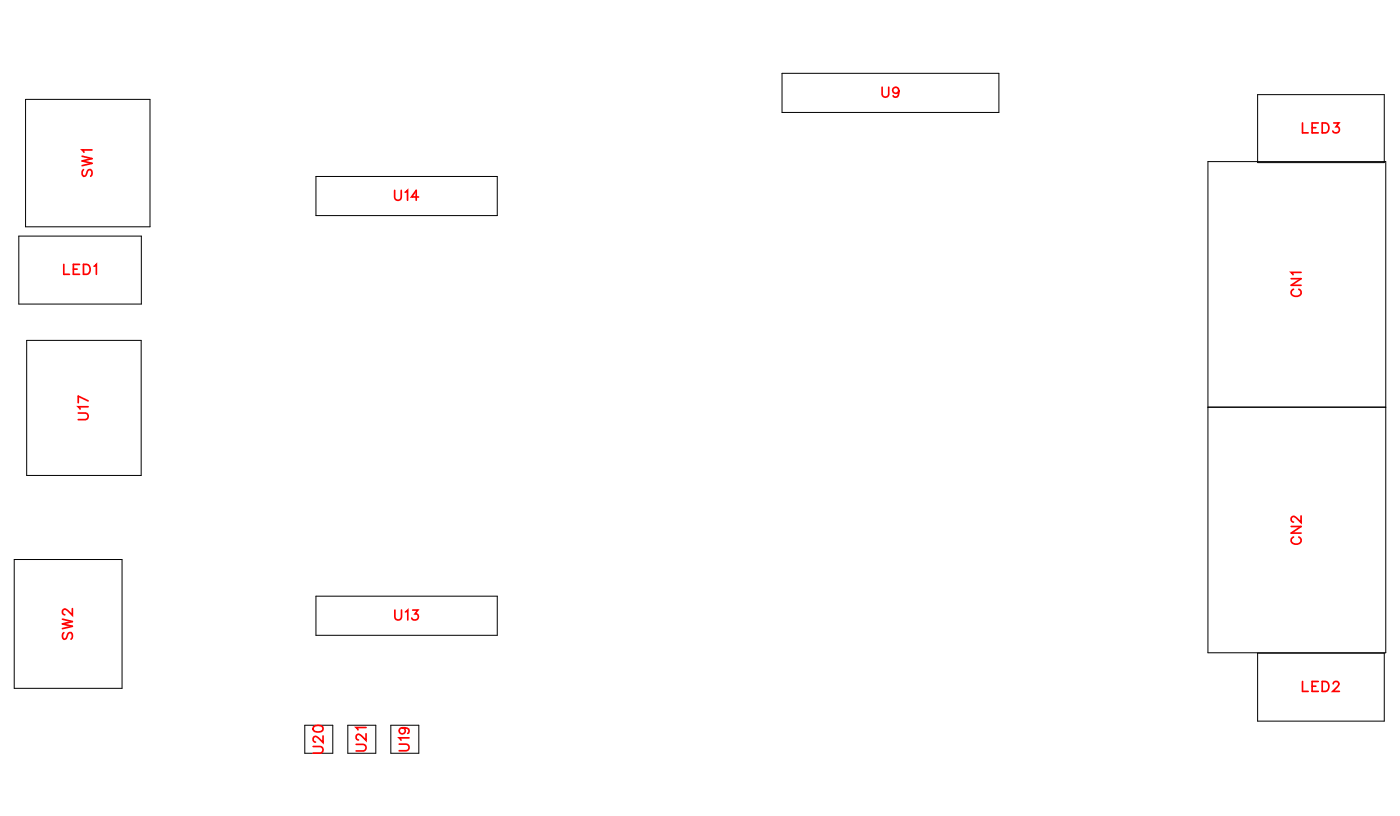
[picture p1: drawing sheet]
<svg xmlns="http://www.w3.org/2000/svg" width="100mm" height="58mm" viewBox="0 0 100 58" stroke-linecap="round" stroke-linejoin="round" font-family="sans-serif">
<g fill="none" stroke="#000" stroke-width=".07">
<path d="M1.3 16.9h8.8v4.8h-8.8zM1.8 7.1h8.9v9.1h-8.9zM22.6 12.6h12.9v2.8h-12.9zM55.9 5.2h15.5v2.8h-15.5zM86.3 11.5h12.7v35.1h-12.7zM89.9 6.8h9v4.8h-9zM1 40h7.7v9.2h-7.7zM1.9 24.3h8.2v9.7h-8.2zM86.3 29.1h12.7M21.8 51.8h2v2h-2zM22.6 42.6h12.9v2.8h-12.9zM24.8 51.8h2v2h-2z"/>
<path d="M27.9 51.8h2v2h-2zM89.9 46.6h9v4.9h-9z"/>
</g>
<g fill="none" stroke="#f00" stroke-width=".12">
<path d="M4.6 18.9v.7h.4M5.2 19.2h.3M5.7 18.9h-.5v.7h.5M5.9 11.2l.7 .1-.7 .2 .7 .2-.7 .1M6 18.9h.2a.38 .38 0 0 1 .2 .3 .38 .38 0 0 1-.2 .4h-.2zM6 12.1l-.1 .2 .1 .3 .1-.1 .3-.4h.1l.1 .2-.1 .3M6.6 10.7h-.7l.1 .2M6.7 19l.2-.1v.7M28.2 13.6v.5l.2 .2 .2-.1 .1-.6M29 13.7l.1-.1v.7M29.9 14.1h-.5l.3-.5v.7M63 6.2v.5l.2 .2 .3-.1v-.6"/>
<path d="M64.2 6.5a.22 .22 0 0 1-.3 .2 .22 .22 0 0 1-.1-.4 .22 .22 0 0 1 .4 0v.2a.34 .34 0 0 1-.3 .4l-.1-.1M92.2 19.9h.8l-.8 .5h.8M93 19.5h-.8l.2 .1M93.1 8.8v.7h.4M93.7 9.1h.3M94.2 8.8h-.5v.7h.5M94.5 8.8h.2a.38 .38 0 0 1 .2 .3 .38 .38 0 0 1-.2 .4h-.2zM95.3 8.8h.4l-.2 .3a.24 .24 0 0 1 .1 .3 .24 .24 0 0 1-.4 0M5.6 29.5h.5l.2 .2-.1 .2-.6 .1M6.3 29h-.7l.1 .2M6.3 28.6l-.7-.3v.5M92.2 37.6h.8l-.8 .5h.8"/>
<path d="M92.4 38.4a.26 .26 0 0 0-.2 .2 .26 .26 0 0 0 .3 .3h.2a.26 .26 0 0 0 .3-.3 .26 .26 0 0 0-.2-.2M92.4 20.7a.26 .26 0 0 0-.2 .3 .26 .26 0 0 0 .3 .2h.2a.26 .26 0 0 0 .3-.2 .26 .26 0 0 0-.2-.3M93 36.8v.5l-.4-.3-.2-.1-.2 .1v.1l.2 .2M4.5 44.2l.7 .2-.7 .2 .7 .1-.7 .2M4.6 45.2l-.1 .1 .1 .3h.1l.3-.4h.1l.1 .1-.1 .3M5.2 43.5v.4l-.4-.3-.2-.1-.1 .1v.2l.1 .1M22.4 53.3h.5l.2 .2-.1 .2-.6 .1M22.4 51.9l.3-.1a.3 .3 0 0 1 .4 .3 .38 .38 0 0 1-.4 .2 .38 .38 0 0 1-.3-.3zM23.1 52.6v.4l-.4-.3-.2-.1-.1 .1v.2l.1 .1M25.4 53.2h.6l.2 .2-.1 .2h-.7M26.2 52.4v.5l-.4-.4-.2-.1-.2 .2v.1l.2 .1M26.2 52h-.8l.2 .1"/>
<path d="M28.2 43.6v.5l.2 .2 .2-.1 .1-.6M28.5 53.1h.5l.2 .2-.1 .3h-.6M28.8 52a.22 .22 0 0 1 .1 .3 .22 .22 0 0 1-.3 .1 .22 .22 0 0 1 0-.4h.2a.34 .34 0 0 1 .4 .2l-.1 .2M29 43.7l.1-.1v.7M29.2 52.7h-.7l.2 .2M29.5 43.6h.4l-.2 .2a.24 .24 0 0 1 .1 .4 .24 .24 0 0 1-.4-.1M93.1 48.7v.7h.4M93.7 49h.3M94.2 48.7h-.5v.7h.5M94.5 48.7h.2a.38 .38 0 0 1 .2 .3 .38 .38 0 0 1-.2 .4h-.2zM95.3 48.8l.1-.1h.1l.2 .1-.1 .2-.4 .4h.5"/>
</g>
<g font-size="1.2" fill="#fff">
<text x="63" y="7.2">U9</text>
<text x="93" y="9.8">LED3</text>
<text x="6.9" y="12.6" transform="rotate(-90 6.9 12.6)">SW1</text>
<text x="28.1" y="14.6">U14</text>
<text x="4.5" y="19.9">LED1</text>
<text x="93.3" y="21.2" transform="rotate(-90 93.3 21.2)">CN1</text>
<text x="6.6" y="30" transform="rotate(-90 6.6 30)">U17</text>
<text x="93.3" y="38.9" transform="rotate(-90 93.3 38.9)">CN2</text>
<text x="5.5" y="45.7" transform="rotate(-90 5.5 45.7)">SW2</text>
<text x="28.2" y="44.6">U13</text>
<text x="23.4" y="53.8" transform="rotate(-90 23.4 53.8)">U20</text>
<text x="26.4" y="53.7" transform="rotate(-90 26.4 53.7)">U21</text>
<text x="29.5" y="53.7" transform="rotate(-90 29.5 53.7)">U19</text>
<text x="93" y="49.7">LED2</text>
</g>
</svg>
